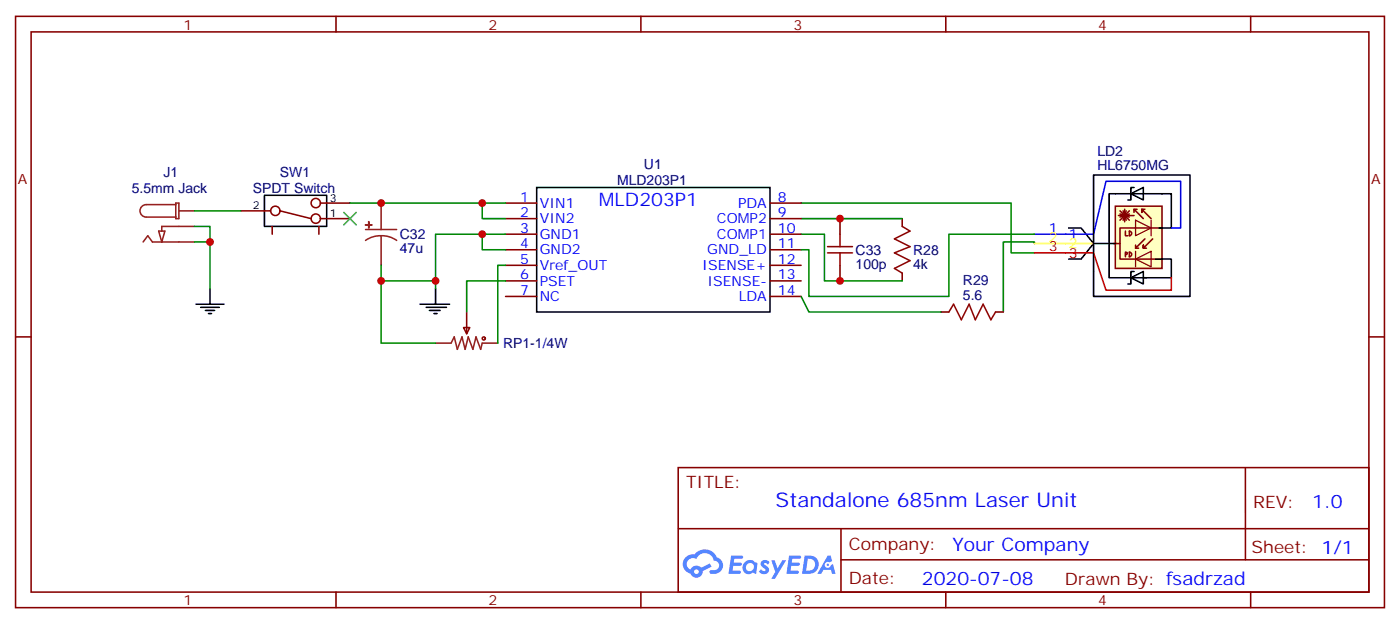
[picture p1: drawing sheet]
<svg xmlns="http://www.w3.org/2000/svg" width="317mm" height="141mm" viewBox="0 0 317 141" stroke-linecap="round" stroke-linejoin="round" font-family="sans-serif">
<path d="M32.5 54.9l1-1.5 1.1 1.5h9.5M36 52.4h1.4l-.7 2.5zM39.9 46.4h-6.7a1.41 1.41 0 0 0-1.4 1.4 1.41 1.41 0 0 0 1.4 1.4h6.7M39.9 46h.7v3.6h-.7zM40.6 47.8h3.5M44.1 51.3h-7.4v1.1" fill="none" stroke="#8c2424" stroke-width=".35"/>
<path d="M44.4 69h6.4M45.5 69.7h4.2M46.6 70.4h2.1M47.3 71.1h.7M47.6 65.4v3.6M95.2 69h6.8M96.7 69.7h4.5M97.4 70.4h2.4M98.4 71.1h.7M98.8 65.4v3.6" fill="none" stroke="#000" stroke-width=".35"/>
<path d="M44.1 51.3h3.5v14.1M44.1 54.9h3.5M181.7 53.1h5.3v10.6h17.6M181.7 46h47.6v11.3h5.3M181.7 49.6h22.9M234.6 55.2v-.3h-7.1v15.8" fill="none" stroke="#008700" stroke-width=".35"/>
<path d="M187.7 57.3h5.6M187.7 55.9h5.6M190.5 53.1v2.8M190.5 57.3v2.8M204.6 51.3l1.8 1.1-3.6 1.8 3.6 1.7-3.6 1.4 3.6 1.8-3.6 1.8 1.8 1M215.2 70.7l1.1-1.7 1.7 3.5 1.8-3.5 1.4 3.5 1.8-3.5 1.7 3.5 1.1-1.8" fill="none" stroke="#a10000" stroke-width=".35"/>
<path d="M190.5 49.6v3.5M204.6 49.6v1.7M190.5 60.1v3.6M204.6 61.9v1.8M213.4 70.7h1.8M225.8 70.7h1.7" fill="none" stroke="#870000" stroke-width=".35"/>
<circle cx="254" cy="55.2" r=".35" fill="#850000" stroke="#850000" stroke-width=".35"/>
<path d="M252.9 46.7h10.6v14.2h-10.6z" fill="#ffffc2" stroke="#850000" stroke-width=".35"/>
<path d="M257.5 49.9l3.6 1.8-3.6 1.7zM257.5 58.7l3.6-1.7v3.5zM257.5 57v3.5M261.1 49.9v3.5" fill="none" stroke="#850000" stroke-width=".28"/>
<g fill="none" stroke="#850000" stroke-width=".35">
<path d="M252.6 55.2h1.4M253.6 48.9h3.6M254 48.5l2.1 .7M254 47.8l2.1 2.1M254.7 47.8l.7 2.1M255.1 47.4v2.9M255.2 52.4v1h.6M255.2 57.1v1.1M255.4 57.2l.3 .2-.3 .3M255.4 47.8l-.7 2.1M256.1 57.1a.53 .53 0 0 1 .5 .6 .53 .53 0 0 1-.5 .5zM256.1 52.4a.53 .53 0 0 1 .5 .5 .53 .53 0 0 1-.5 .5z"/>
<path d="M256.1 47.8l-2.1 2.1M256.1 48.5l-2.1 .7M257.2 48.2v-.8l2.1 2.2M257.2 47.4h.7M257.5 56.3h.7M259.6 54.2l-2.1 2.1v-.7M259.6 47.4h-.7v.8v-.8l2.2 2.2M261.4 54.2l-2.1 2.1v-.7v.7h.7M263.2 51.7h-9.2v7h9.2"/>
</g>
<path d="M248 39.7h21.9v27.5h-21.9zM60 44.3h14.1v7h-14.1zM121.7 42.5h52.9v28.2h-52.9zM242.4 51.7h2.8l2.8 3.5-2.8 3.5h-2.8M248 55.2h3.5v7.8h8.5M256.5 43.9l2.8-1.4v2.8zM257.2 42.5h-.7v2.8h-.7M262.1 58.7h3.5v4.3h-6.3M262.8 51.7h2.8v-7.8h-14.1v11.3h1.4M256.5 63l2.8-1.4v2.8zM257.2 61.6h-.7v2.8h-.7" fill="none" stroke="#000" stroke-width=".35"/>
<path d="M234.6 55.2h13.4" fill="none" stroke="#ff0" stroke-width=".35"/>
<path d="M265.6 51.7h2.2v-10.6h-17l-2.8 12h-13.4" fill="none" stroke="#00f" stroke-width=".35"/>
<path d="M234.6 57.3h13.4l2.8 8.5h14.8v-2.8" fill="none" stroke="#f00" stroke-width=".35"/>
<path d="M82.9 52h7.1M86.4 53.4l1.9 .3 1.7 .8M86.4 53.4l-1.8 .3-1.7 .8M86.4 46v6M86.4 53.4v6.7M98.8 77.8h3.5l.7-1.4 .7 2.8 1.1-2.8 .7 2.8 .7-2.8 1 2.8 .7-2.8 1.1 2.8 .4-1.4h3.5" fill="none" stroke="#8c2424" stroke-width=".35"/>
<g fill="#8c2424" stroke="#8c2424" stroke-width=".35">
<path d="M82.9 51h1.4z"/>
<path d="M83.6 50.3v1.4z"/>
</g>
<g fill="none" stroke="#870000" stroke-width=".35">
<path d="M3.5 3.7h310.5v134.1h-310.5zM7.1 7.2h303.3v127h-303.3zM76.2 3.7v3.5M145.3 3.7v3.5M214.5 3.7v3.5M283.6 3.7v3.5M54.7 47.8h6.7M61.7 51.3v1.8M63.5 47.8l7.1 1.8M72.3 51.3v1.8M72.7 46h6.7M72.7 49.6h6.7"/>
<path d="M114.7 46h7M114.7 49.6h7M114.7 53.1h7M114.7 56.6h7M174.6 46h7.1M174.6 49.6h7.1M174.6 53.1h7.1M174.6 56.6h7.1M3.5 76.4h3.6M105.1 74.3h1.4l-.7 1.4zM105.8 70.7v5M114.7 60.1h7"/>
<path d="M114.7 63.7h7M114.7 67.2h7M174.6 60.1h7.1M174.6 63.7h7.1M174.6 67.2h7.1M310.4 76.4h3.6M153.8 106h156.6v28.2h-156.6zM153.8 119.9h156.5M190.7 119.9v14.1M282.4 106v20.9M76.2 134.2v3.6M145.3 134.2v3.6"/>
<path d="M190.7 126.9h119.6M214.5 134.2v3.6M283.6 134.2v3.6"/>
<circle cx="62.4" cy="47.8" r="1.06"/>
<circle cx="71.6" cy="49.6" r="1.06"/>
<circle cx="71.6" cy="46" r="1.06"/>
</g>
<path d="M44.1 47.8h10.6M79.4 46h35.3M109.4 46v3.6h5.3M109.4 53.1v3.5h5.3M114.7 53.1h-15.9v12.3M234.6 53.1h-19.4v14.1h-31.8v-10.6h-1.7M86.4 60.1v3.6h12.4M86.4 63.7v14.1h12.4M114.7 63.7h-8.9v7M114.7 60.1h-1.8v17.7M181.7 67.2l1.7 3.5h30" fill="none" stroke="#008700" stroke-width=".35"/>
<circle cx="109.7" cy="76.7" r=".35" fill="none" stroke="#a10000" stroke-width=".35"/>
<path d="M78 48.2l2.8 2.8M80.8 48.2l-2.8 2.8" fill="none" stroke="#3c3" stroke-width=".35"/>
<g fill="#5487ff">
<path d="M172.8 127.2a1.22 1.22 0 0 1 1.7 .3l-.4 .5a.47 .47 0 0 0-.3-.4 .47 .47 0 0 0-.5 .2v.1a1.55 1.55 0 0 1 1.1 1.5 1.34 1.34 0 0 1-2.3 .2l.5-.5 .7 .4a.29 .29 0 0 0 .4-.3 .29 .29 0 0 0-.3-.3 1.04 1.04 0 0 1-.6-1.7z"/>
<path d="M165.8 125.9h2.1a.43 .43 0 0 1 .5 .1 .43 .43 0 0 1 .1 .5l-.3 .2h-1.7l-.1 .8 1.7 .1a.37 .37 0 0 1 .1 .4 .37 .37 0 0 1-.3 .3h-1.6l-.2 1.1h1.3a.43 .43 0 0 1 .5 0 .43 .43 0 0 1 .1 .5l-.3 .2h-2.5z"/>
<path d="M179 125.9h2.1a.43 .43 0 0 1 .4 .1 .43 .43 0 0 1 .1 .5l-.3 .2h-1.6l-.1 .8 1.6 .1a.36 .36 0 0 1 .2 .4 .36 .36 0 0 1-.4 .3h-1.6l-.1 1.1h1.3a.43 .43 0 0 1 .4 0 .43 .43 0 0 1 .1 .5l-.3 .2h-2.4z"/>
<path d="M187.7 125.9h.7l.3 1.3-.6 .3a.69 .69 0 0 0-1 .3 .69 .69 0 0 0 .5 1 .69 .69 0 0 0 .8-.7l.5-.2 .6 2.2h-.8l-.2-.9h-1.8l-.5 .9h-.8z"/>
<path d="M174.9 127h.8l.6 1.8 1.1-1.8h.9l-2.6 4.2h-.8l.9-1.5z"/>
<path d="M182.5 125.9l-.6 4.2h1.3a2.11 2.11 0 0 0 2.5-2.1 2.11 2.11 0 0 0-2.5-2.1zM183.2 126.7a1.39 1.39 0 0 1 1.7 1.4 1.39 1.39 0 0 1-1.8 1.3h-.3z"/>
<path d="M168.8 127.6a1.47 1.47 0 0 0-.1 2.1 1.47 1.47 0 0 0 2.1 .1l.7 .3 .3-2.3-.2-.3h-.4a1.49 1.49 0 0 0-2.4 .1zM169.5 127.9a.92 .92 0 0 1 1.5 .5 .92 .92 0 0 1-1.3 1.1 .9 .9 0 0 1-.2-1.6z"/>
<path d="M155.5 126.3a2.18 2.18 0 0 0 1.1 3.7 1.44 1.44 0 0 0 1.6 .9 1.44 1.44 0 0 0 1.2-1.4l2-1-.5-.8-1.9 1a1.47 1.47 0 0 0-2.4 .4 1.39 1.39 0 0 1-.7-1.9 1.39 1.39 0 0 1 2-.5 2.12 2.12 0 0 1 2.2-1.3 2.12 2.12 0 0 1 1.9 1.7 1.07 1.07 0 0 1 1.1 1 1.07 1.07 0 0 1-1 1.1h-.7a.43 .43 0 0 0-.5 .4 .43 .43 0 0 0 .4 .5 1.98 1.98 0 0 0 2.5-1.2 1.98 1.98 0 0 0-1.2-2.6 2.98 2.98 0 0 0-5.1-.6l-1.1 .1zM157.4 129.6a.55 .55 0 0 1 1.1 0 .55 .55 0 0 1-1.1 0z"/>
<circle cx="187.7" cy="128" r=".26"/>
</g>
<g fill="#c00">
<circle cx="86.4" cy="63.7" r=".88"/>
<circle cx="98.8" cy="63.7" r=".88"/>
<circle cx="86.4" cy="46" r=".88"/>
<circle cx="109.4" cy="46" r=".88"/>
<circle cx="190.5" cy="49.6" r=".88"/>
<circle cx="47.6" cy="54.9" r=".88"/>
<circle cx="190.5" cy="63.7" r=".88"/>
<circle cx="109.4" cy="53.1" r=".88"/>
</g>
<text font-size="4.6" fill="#00f" x="175.9" y="115">Standalone 685nm Laser Unit</text>
<g font-size="4.2" fill="#00f">
<text x="135.8" y="46.8">MLD203P1</text>
<text x="297.6" y="115.3">1.0</text>
<text x="216" y="124.8">Your Company</text>
<text x="209.1" y="132.6">2020-07-08</text>
</g>
<g font-size="3.9" fill="#800">
<text x="155.6" y="110.6">TITLE:</text>
<text x="284.2" y="115.3">REV:</text>
<text x="192.5" y="124.8">Company:</text>
<text x="283.9" y="125.4">Sheet: 1/1</text>
<text x="192.5" y="132.5">Date:</text>
<text x="241.5" y="132.6">Drawn By: fsadrzad</text>
</g>
<g font-size="3.2" fill="#800">
<text x="41.6" y="6.7">1</text>
<text x="110.8" y="6.7">2</text>
<text x="179.9" y="6.7">3</text>
<text x="249.1" y="6.7">4</text>
<text x="4.1" y="41.8">A</text>
<text x="311" y="41.8">A</text>
<text x="41.6" y="137.2">1</text>
<text x="110.8" y="137.2">2</text>
<text x="179.9" y="137.2">3</text>
<text x="249.1" y="137.2">4</text>
</g>
<g font-size="3.2" fill="#000080">
<text x="248.9" y="35.5">LD2</text>
<text x="37.1" y="40.1">J1</text>
<text x="63.5" y="40.1">SW1</text>
<text x="139.9" y="41.9">MLD203P1</text>
<text x="146" y="38.2">U1</text>
<text x="248.9" y="38.6">HL6750MG</text>
<text x="29.9" y="43.7">5.5mm Jack</text>
<text x="57.3" y="43.7">SPDT Switch</text>
<text x="90.7" y="57.4">47u</text>
<text x="90.7" y="54.2">C32</text>
<text x="194" y="57.8">C33</text>
<text x="207.1" y="57.8">R28</text>
<text x="194" y="60.9">100p</text>
<text x="207.1" y="60.9">4k</text>
<text x="218.4" y="64.7">R29</text>
<text x="218.4" y="67.9">5.6</text>
<text x="114.1" y="78.9">RP1-1/4W</text>
</g>
<g font-size="3.2" fill="#00f">
<text x="117.9" y="45.7">1</text>
<text x="122.4" y="47.1">VIN1</text>
<text x="167.4" y="47.1">PDA</text>
<text x="176.4" y="45.7">8</text>
<text x="117.9" y="49.2">2</text>
<text x="117.9" y="52.7">3</text>
<text x="122.4" y="50.6">VIN2</text>
<text x="162.6" y="50.6">COMP2</text>
<text x="176.4" y="49.2">9</text>
<text x="176.4" y="52.7">10</text>
<text x="237.9" y="52.7">1</text>
<text x="117.9" y="56.3">4</text>
<text x="117.9" y="59.8">5</text>
<text x="122.4" y="54.2">GND1</text>
<text x="122.4" y="57.7">GND2</text>
<text x="160.4" y="57.7">GND_LD</text>
<text x="162.6" y="54.2">COMP1</text>
<text x="176.4" y="56.3">11</text>
<text x="176.4" y="59.8">12</text>
<text x="242.4" y="54.2">1</text>
<text x="117.9" y="63.3">6</text>
<text x="122.4" y="61.2">Vref_OUT</text>
<text x="122.4" y="64.7">PSET</text>
<text x="159.3" y="61.2">ISENSE+</text>
<text x="160.4" y="64.7">ISENSE-</text>
<text x="176.4" y="63.3">13</text>
<text x="117.9" y="66.9">7</text>
<text x="122.4" y="68.3">NC</text>
<text x="167.5" y="68.3">LDA</text>
<text x="176.4" y="66.9">14</text>
</g>
<g font-size="3.2" fill="#ff0">
<text x="237.9" y="54.9">2</text>
<text x="242.4" y="56.3">2</text>
</g>
<g font-size="3.2" fill="#f00">
<text x="237.9" y="57">3</text>
<text x="242.4" y="58.4">3</text>
</g>
<g font-size="2.5">
<text x="57.3" y="47.4">2</text>
<text x="74.8" y="45.7">3</text>
<text x="74.8" y="49.2">1</text>
</g>
</svg>
